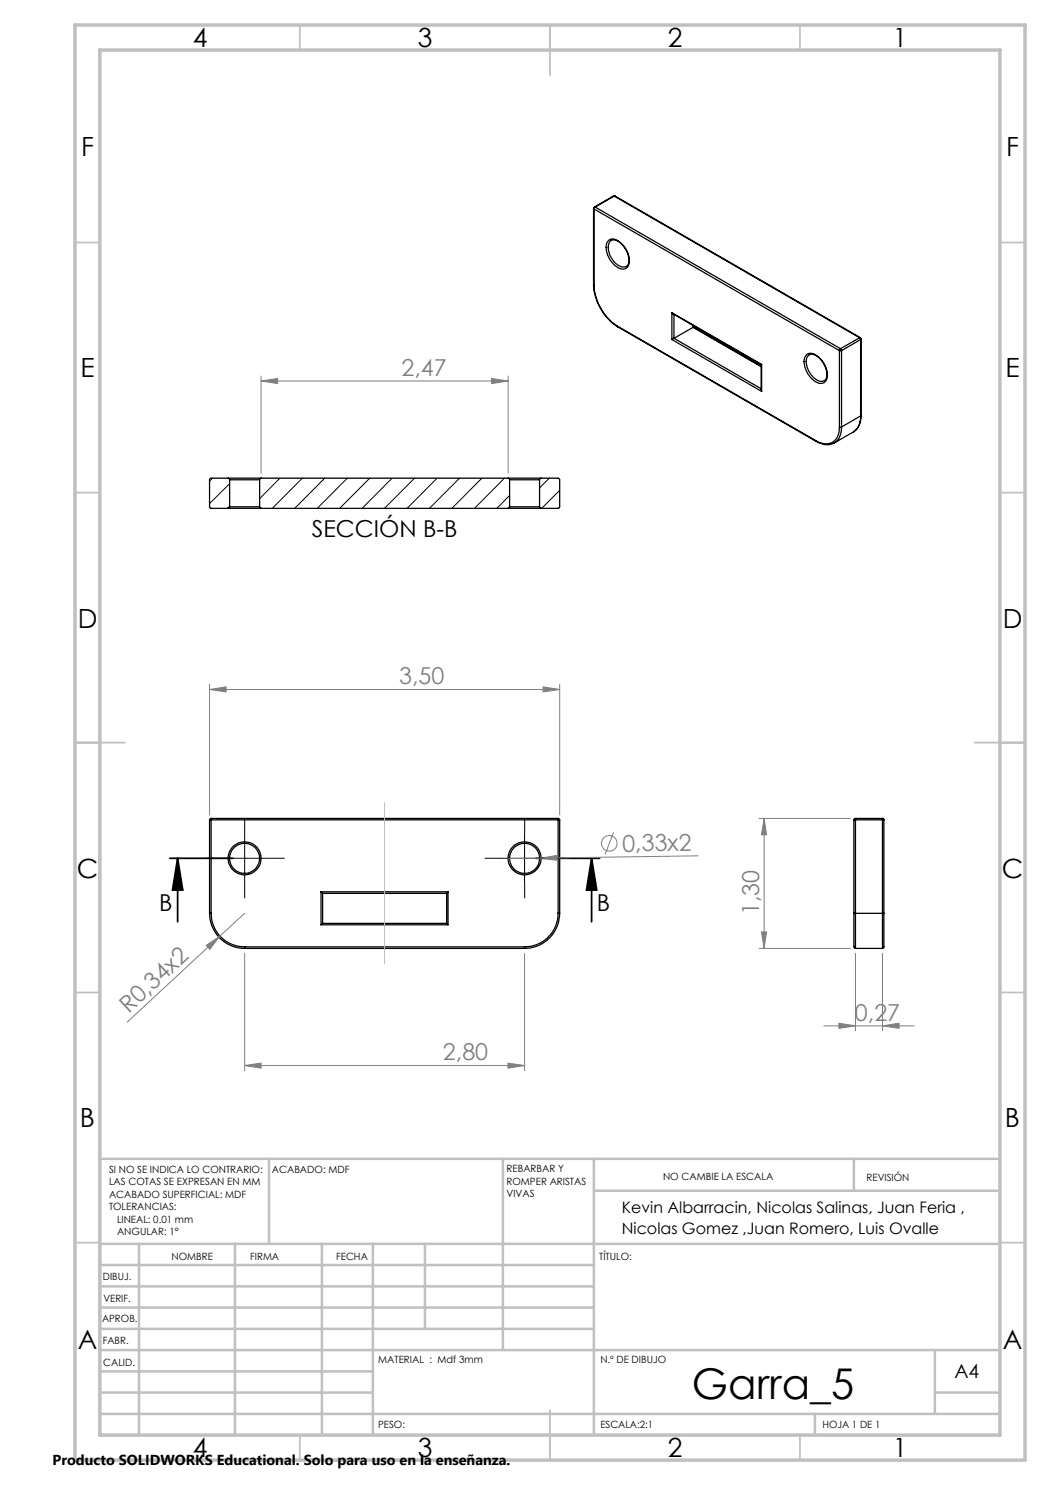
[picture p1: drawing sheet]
<svg xmlns="http://www.w3.org/2000/svg" width="210mm" height="297mm" viewBox="0 0 210 297" stroke-linecap="round" stroke-linejoin="round" font-family="sans-serif">
<g fill="none" stroke="#000" stroke-width=".25">
<path d="M122.7 39.2h.3M122.7 39.2h.1M122.7 39.2l-3.8 2.2M122.8 39.2l-3.8 2.2M122.8 39.2l49.1 28.4M123 39.2h-.2M123 39.2l49 28.3M118.7 56.9a10.8 10.8 0 0 0 4.9 8.5M118.7 41.7l.1 .1M118.7 56.9l.1 .2M118.7 41.7v15.2M118.8 57.1a10.5 10.5 0 0 0 4.7 8.2"/>
<path d="M118.8 41.8l49.1 28.3M118.8 41.8v15.3M118.9 41.4l-.2 .3M118.9 41.4h.1M119 41.4l-.2 .4M119 41.4l49.1 28.3M121.5 48.3a1.63 1.63 0 0 1 2.5 .1 4.7 4.7 0 0 1 1.7 4.7 1.53 1.53 0 0 1-2.6 .1 4.4 4.4 0 0 1-1.6-4.9zM122.1 48.2a1.89 1.89 0 0 1 2.5 .9 4.1 4.1 0 0 1 1 3.8 1.4 1.4 0 0 1-2.1 0 4 4 0 0 1-1.6-4.5zM123.5 65.3l.1 .1M123.5 65.3l39.7 22.8M123.6 65.4l39.6 22.9M134.4 62.5l17.8 10.5"/>
<path d="M134.4 62.5l17.9 10.4M134.4 62.5v5.4M134.4 67.9l17.9 10.4M134.8 67.7l-.4 .2M134.8 67.7l17.4 10M134.8 62.9v4.8M138.6 65.5l-3.8 2.2M138.6 65.5l13.6 7.8M138.6 65.1v.4M138.7 65.4l-.1 .1M138.7 65.4l13.5 7.8M138.7 65.1v.3"/>
<path d="M152.2 73v5l.1 .3M152.3 72.9l-.1 .1M152.3 72.9v5.4M161.3 71a1.86 1.86 0 0 1 2.6 .5 4.3 4.3 0 0 1 1.3 4.7 1.63 1.63 0 0 1-2.5-.1 4.7 4.7 0 0 1-1.7-4.7zM161.7 71.1a1.48 1.48 0 0 1 2 .3 4.4 4.4 0 0 1 1.5 4.4 1.36 1.36 0 0 1-2.1 0 4.3 4.3 0 0 1-1.7-4.3zM167.9 70.1h.4M167.9 70.1v15.3M168.1 69.7l.2 .4M168.1 69.7l-.2 .4M168.3 70.1v15.3M171.9 67.6l.2 .3M171.9 67.6l-3.8 2.1"/>
<path d="M172 67.5l.2 .3M172 67.5l-.1 .1M172.1 67.9l-3.8 2.2M172.1 67.9v15.3M172.2 67.8l-.1 .1M172.2 67.8v15.3M45.6 95.6h-3.4l-.3 .3v5.5l.3 .3h3.4M45.6 95.6l.3 .4M45.6 95.6h6.6M45.9 96h6M45.9 96v5.3M51.9 96v5.3"/>
<path d="M52.2 95.6l-.3 .4M52.2 95.6h49.4M101.6 95.6l.3 .4M101.6 95.6h6.6M101.9 96h6M101.9 96v5.3M107.9 96v5.3M108.2 95.6l-.3 .4M108.2 95.6h3.4l.3 .4v5.5l-.3 .2h-3.4M163.2 88.1v.2M163.2 88.3a3.6 3.6 0 0 0 3.7 .3M167.9 85.4h.4"/>
<path d="M167.9 85.4a2.97 2.97 0 0 1-2.3 3.4h-.7l-.9-.3-.8-.4M168.3 85.4a3.8 3.8 0 0 1-1.4 3.2M172.1 83.2a3.4 3.4 0 0 1-1.4 3.2l-3.8 2.2M172.1 83.2l-3.8 2.2M172.2 83.1a3.7 3.7 0 0 1-1.4 3.2M172.2 83.1l-.1 .1M45.6 101.7h6.6M45.9 101.3l-.3 .4M45.9 101.3h6M51.9 101.3l.3 .4M52.2 101.7h49.4M101.6 101.7h6.6"/>
<path d="M101.9 101.3l-.3 .4M101.9 101.3h6M107.9 101.3l.3 .4M41.9 164h.3M41.9 164v18.7M42.2 163.7v.3M42.2 163.7l-.3 .3M42.2 164v18.7M42.2 164h69.4M42.2 163.7h69.4M64.2 178.4l.3 .3M64.2 178.4h25.4"/>
<path d="M64.2 178.4v6.6M64.5 178.7h24.8M64.5 178.7v6M89.3 178.7v6M89.6 178.4l-.3 .3M89.6 178.4v6.6M111.6 163.7l.3 .3M111.6 164h.3M111.6 163.7v.3M111.6 164v18.7M111.9 164v18.7M170.8 164h.3"/>
<path d="M170.8 164v18.7M171.1 163.7v.3M171.1 163.7l-.3 .3M171.1 164h5.4M171.1 163.7h5.4M171.1 164v18.7M176.5 163.7v.3M176.5 164h.3M176.5 163.7l.3 .3M176.5 164v18.7M176.8 164v18.7M41.9 182.7h.3"/>
<path d="M41.9 182.7a7 7 0 0 0 7 7M42.2 182.7a6.7 6.7 0 0 0 6.7 6.7M48.9 189.4v.3M48.9 189.4h56M48.9 189.7h56M64.2 185h25.4M64.5 184.7l-.3 .3M64.5 184.7h24.8M89.3 184.7l.3 .3M104.9 189.4v.3M111.6 182.7a6.7 6.7 0 0 1-6.7 6.7M111.6 182.7h.3"/>
<path d="M111.9 182.7a7 7 0 0 1-7 7M170.8 182.7h.3M170.8 182.7v6.7l.3 .3M171.1 182.7v7M171.1 189.7h5.4M171.1 182.7h5.4M176.5 182.7v7M176.5 182.7h.3M176.8 182.7v6.8l-.3 .2"/>
<circle cx="48.9" cy="171.7" r="3.3"/>
<circle cx="48.9" cy="171.7" r="2.99"/>
<circle cx="104.9" cy="171.7" r="3"/>
<circle cx="104.9" cy="171.7" r="3.3"/>
</g>
<g fill="none" stroke="#000" stroke-width=".2">
<path d="M42.5 95.6l-.6 .6M45.9 96.7l-4 4M56 95.6l-4.1 4.1M60.5 95.6l-6 6.1M64.9 95.6l-6 6.1M69.5 95.6l-6 6.1M73.9 95.6l-6 6.1M78.4 95.6l-6 6.1M82.9 95.6l-6 6.1M87.4 95.6l-6 6.1M91.9 95.6l-6 6.1M96.4 95.6l-6 6.1"/>
<path d="M100.9 95.6l-6 6.1M101.9 99.1l-2.5 2.6M109.9 95.6l-2 2M111.9 98.1l-3.6 3.6M45.9 101.2l-.4 .5M43.9 171.7h10M48.9 166.7v10M99.9 171.7h10M104.9 166.7v10"/>
</g>
<g fill="none" stroke="#808080" stroke-width=".2">
<path d="M52.2 76.2l3.3-.5v1zM52.2 75.2v19.4M52.2 76.2h49.4M98.3 75.7l3.3 .5-3.3 .5zM101.6 75.2v19.4M41.9 137.9l3.3-.5v1zM41.9 136.9v26.1M41.9 137.9h70M108.6 137.4l3.3 .5-3.3 .5zM111.9 136.9v26.1M108.2 171.6l3.3-.5v1zM108.2 171.6l-6.6 .1"/>
<path d="M122.7 166.4l-1.7 4.5M139.6 171.2l-31.4 .4M151.8 163.7h18.3M152.8 163.7v26M152.8 163.7l.5 3.3h-1zM41.2 189.1l2.8-1.9-2.1 2.7zM44 187.2l-18.6 17.2M48.9 190.7v23.4M48.9 182.7l-4.9 4.5M104.9 190.7v23.4M151.8 189.7h18.3M152.3 186.4h1l-.5 3.3z"/>
<path d="M171.1 190.7v15.5M176.5 190.7v15.5M48.9 213.1l3.3-.5v1zM48.9 213.1h56M101.6 212.6l3.3 .5-3.3 .5zM164.7 205.2h18.1M167.8 204.6l3.3 .6-3.3 .5zM176.5 205.2l3.3-.6v1.1z"/>
<circle cx="121.9" cy="168.7" r="1.55"/>
</g>
<path d="M33.9 171.7h12.7M35.5 171.7l1 6.3h-2zM35.5 171.7v12.7M107.2 171.7h12.7M118.3 171.7l1 6.3h-2zM118.3 171.7v12.7" fill="none" stroke="#000" stroke-width=".35"/>
<path d="M43.9 171.7h-3M48.9 166.7v-3M48.9 176.7v3M53.9 171.7h3M99.9 171.7h-3M104.9 166.7v-3M104.9 176.7v3M109.9 171.7h3" fill="none" stroke="#000" stroke-width=".2" stroke-dasharray="15.2 1.3 1.3 1.3" stroke-linecap="butt"/>
<path d="M76.9 160.5v32.3" fill="none" stroke="#c0c0c0" stroke-width=".2"/>
<g fill="none" stroke="#c0c0c0" stroke-width=".35">
<path d="M60 5v5M110 5v10M160 5v5M15 48.5h5M200 48.5h5M15 98.5h5M200 98.5h5M15 148.5h10M195 148.5h10M15 198.5h5M200 198.5h5M15 248.5h5"/>
<path d="M200 248.5h5M60 287v5M110 282v10M160 287v5"/>
</g>
<g fill="none" stroke="#c0c0c0" stroke-width=".5">
<path d="M53.8 231.8v17M100.6 231.8v38.2M118.8 231.8v55.2M118.8 238.2h81.2M170.8 231.8v6.4M200 231.8h-180v55.2M20 248.8h180M20 257.3h98.8M20 253h98.8M27.8 248.8v38.2M47 248.8v38.2M64.4 248.8v38.2"/>
<path d="M74.6 248.8v38.2M85 248.8v17M20 265.8h98.8M20 261.5h98.8M20 278.5h54.6M20 274.3h54.6M20 270h180M187 278.5h13M187 270v12.8M20 282.8h180M163 282.8v4.2"/>
</g>
<path d="M15 5h190v287h-190zM20 10h180v277h-180z" fill="none" stroke="#c0c0c0" stroke-width=".7"/>
<path d="M118.3 171.7l1 6.3h-2zM35.5 171.7l1 6.3h-2z" fill="#000"/>
<g fill="#808080">
<path d="M108.2 171.6l3.3-.5v1z"/>
<path d="M41.2 189.1l2.8-1.9-2.1 2.7z"/>
<path d="M101.6 212.6l3.3 .5-3.3 .5zM48.9 213.1l3.3-.5v1zM176.5 205.2l3.3-.6v1.1zM167.8 204.6l3.3 .6-3.3 .5zM98.3 75.7l3.3 .5-3.3 .5zM52.2 76.2l3.3-.5v1z"/>
<path d="M108.6 137.4l3.3 .5-3.3 .5zM41.9 137.9l3.3-.5v1z"/>
<path d="M152.8 163.7l.5 3.3h-1zM152.3 186.4h1l-.5 3.3z"/>
</g>
<text font-size="8.5" x="138.4" y="279.7">Garra_5</text>
<g font-size="5.3">
<text x="38.5" y="9.5">4</text>
<text x="83.5" y="9.5">3</text>
<text x="133.6" y="9.5">2</text>
<text x="178.6" y="9.5">1</text>
<text x="16.2" y="31.2">F</text>
<text x="201.2" y="31.2">F</text>
<text x="16.1" y="75.5">E</text>
<text x="201.1" y="75.5">E</text>
<text x="15.5" y="125.5">D</text>
<text x="200.5" y="125.5">D</text>
<text x="15.4" y="175.5">C</text>
<text x="200.4" y="175.5">C</text>
<text x="16" y="225.5">B</text>
<text x="201" y="225.5">B</text>
<text x="15.5" y="269.7">A</text>
<text x="200.5" y="269.7">A</text>
<text x="38.5" y="291.5">4</text>
<text x="83.5" y="291.5">3</text>
<text x="133.6" y="291.5">2</text>
<text x="178.6" y="291.5">1</text>
</g>
<g font-size="4.7" fill="#808080">
<text x="80.3" y="75.2">2,47</text>
<text x="79.8" y="136.9">3,50</text>
<text x="124.5" y="170.3" transform="rotate(-1 124.5 170.3)">0,33x2</text>
<text x="151.8" y="183" transform="rotate(-90 151.8 183)">1,30</text>
<text x="25.7" y="202.8" transform="rotate(-43 25.7 202.8)">R0,34x2</text>
<text x="171" y="204.1">0,27</text>
<text x="88.6" y="212.1">2,80</text>
</g>
<g font-size="4.7">
<text x="62.4" y="107.5">SECCIÓN B-B</text>
<text x="31.9" y="182.3">B</text>
<text x="119.4" y="182.3">B</text>
</g>
<text font-size="3.9" x="190.9" y="275.5">A4</text>
<g font-size="3.2">
<text x="124.4" y="242.6">Kevin Albarracin, Nicolas Salinas, Juan Feria ,</text>
<text x="124.4" y="246.8">Nicolas Gomez ,Juan Romero, Luis Ovalle</text>
</g>
<text font-size="2.9" x="10.5" y="292.9">Producto SOLIDWORKS Educational. Solo para uso en la enseñanza.</text>
<g font-size="2">
<text x="21.8" y="234.6">SI NO SE INDICA LO CONTRARIO:</text>
<text x="21.8" y="237.1">LAS COTAS SE EXPRESAN EN MM</text>
<text x="21.8" y="239.6">ACABADO SUPERFICIAL: MDF</text>
<text x="54.4" y="234.6">ACABADO: MDF</text>
<text x="101.3" y="234.5">REBARBAR Y</text>
<text x="101.3" y="237">ROMPER ARISTAS</text>
<text x="101.3" y="239.5">VIVAS</text>
<text x="132.6" y="236">NO CAMBIE LA ESCALA</text>
<text x="173.3" y="236.2">REVISIÓN</text>
<text x="21.8" y="242.1">TOLERANCIAS:</text>
<text x="23.4" y="244.6">LINEAL: 0.01 mm</text>
<text x="23.4" y="247.1">ANGULAR: 1°</text>
<text x="34.3" y="252">NOMBRE</text>
<text x="50" y="251.9">FIRMA</text>
<text x="67.2" y="251.9">FECHA</text>
<text x="119.9" y="251.9">TÍTULO:</text>
<text x="20.6" y="256.1">DIBUJ.</text>
<text x="20.7" y="260.3">VERIF.</text>
<text x="20.4" y="264.4">APROB.</text>
<text x="20.5" y="268.8">FABR.</text>
<text x="20.7" y="273.1">CALID.</text>
<text x="75.6" y="272.5">MATERIAL : Mdf 3mm</text>
<text x="120.1" y="272.5">N.º DE DIBUJO</text>
<text x="75.6" y="285.5">PESO:</text>
<text x="120.1" y="285.6">ESCALA:2:1</text>
<text x="164.5" y="285.6">HOJA 1 DE 1</text>
</g>
</svg>
